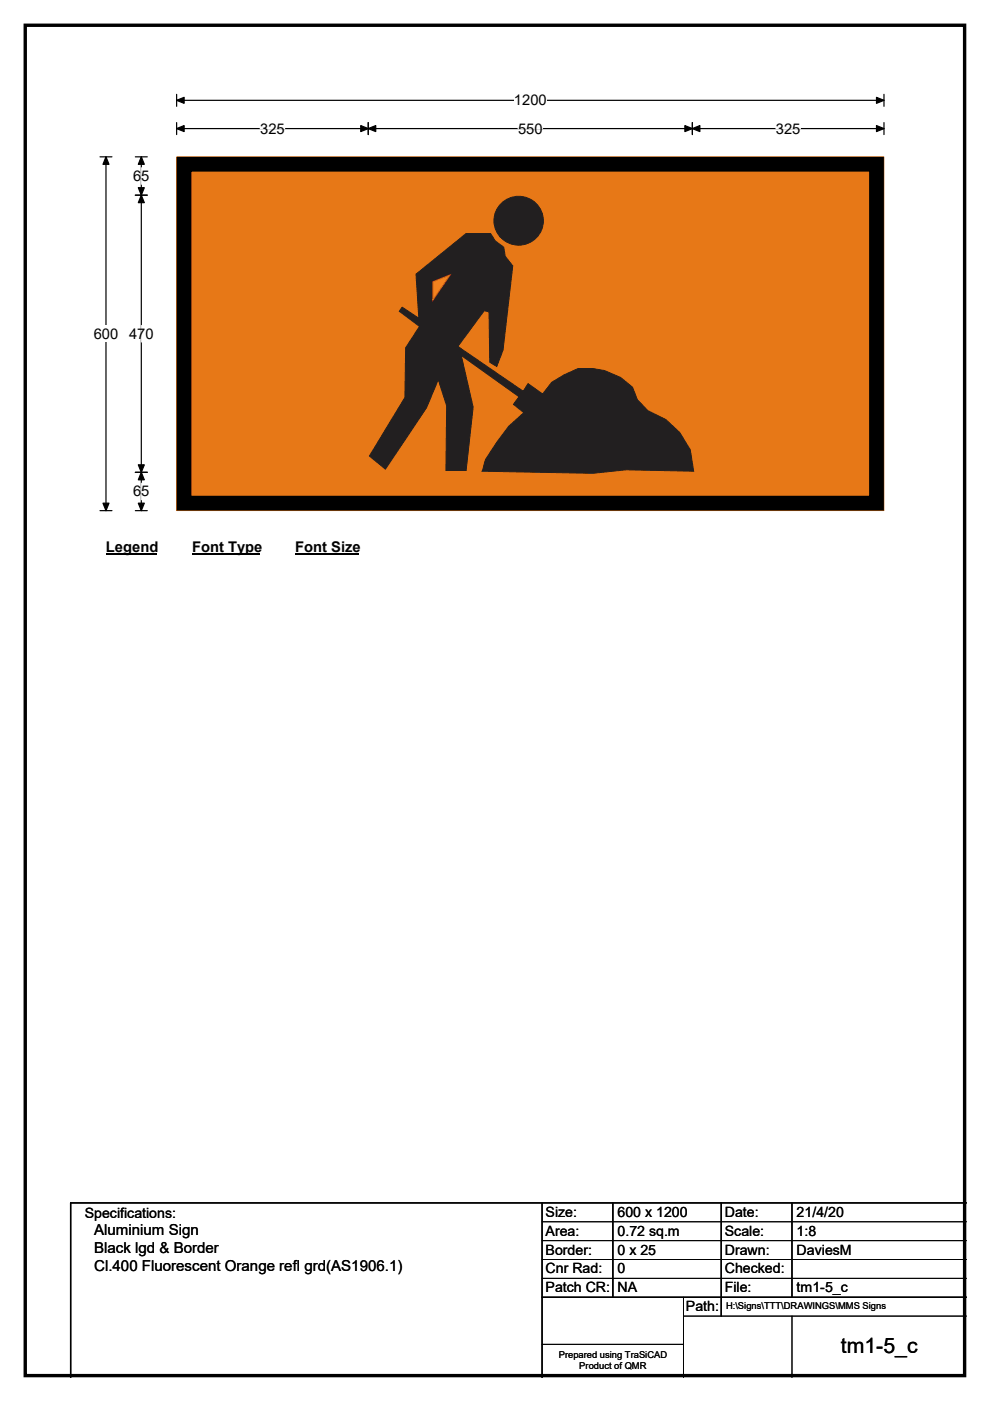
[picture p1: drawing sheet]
<svg xmlns="http://www.w3.org/2000/svg" width="210mm" height="297mm" viewBox="0 0 210 297" stroke-linecap="round" stroke-linejoin="round" font-family="sans-serif">
<path d="M5.4 5.4h199.2v286.3h-199.2z" fill="none" stroke="#000" stroke-width=".72"/>
<path d="M37.5 21.3h150M37.5 20v2.5M187.5 20v2.5" fill="none" stroke="#000" stroke-width=".25"/>
<path d="M37.5 21.3l1.6-.7v1.3zM185.9 20.6l1.6 .7-1.6 .6z" fill="#000" stroke="#000" stroke-width=".25"/>
<path d="M109 19.5h7v3.5h-7z" fill="#fff"/>
<path d="M21.2 33.3h2.5M22.5 33.3v75M37.5 27.3h150M37.5 26v2.5M78.1 26v2.5M146.9 26v2.5M187.5 26v2.5M21.2 108.3h2.5" fill="none" stroke="#000" stroke-width=".25"/>
<path d="M22.5 33.3l.6 1.5h-1.3zM37.5 27.3l1.6-.7v1.3zM78.1 27.3l1.6-.7v1.3zM76.5 26.6l1.6 .7-1.6 .6zM145.3 26.6l1.6 .7-1.6 .6zM146.9 27.3l1.5-.7v1.3zM185.9 26.6l1.6 .7-1.6 .6zM21.8 106.7h1.3l-.6 1.6z" fill="#000" stroke="#000" stroke-width=".25"/>
<path d="M55.2 27.3h5.2M109.9 27.3h5.2M164.6 27.3h5.2" fill="none" stroke="#fff" stroke-width=".25"/>
<path d="M19.9 69h5.2v3.5h-5.2z" fill="#fff"/>
<path d="M28.7 33.3h2.5M30 33.3v75M28.7 41.4h2.5M28.7 100.1h2.5M28.7 108.3h2.5" fill="none" stroke="#000" stroke-width=".25"/>
<path d="M30 33.3l.6 1.5h-1.3zM30 41.4l.6 1.6h-1.3zM29.3 39.8h1.3l-.6 1.6zM29.3 98.6h1.3l-.6 1.5zM30 100.1l.6 1.6h-1.3zM29.3 106.7h1.3l-.6 1.6z" fill="#000" stroke="#000" stroke-width=".25"/>
<path d="M30 35.6v3.5M30 69v3.5M30 102.4v3.6" fill="none" stroke="#fff" stroke-width=".25"/>
<path d="M22.5 114.3h10.7v3.5h-10.7z" fill="#fff"/>
<path d="M22.5 117.5h10.7" fill="none" stroke="#000" stroke-width=".32"/>
<path d="M40.7 114.3h14.4v3.5h-14.4z" fill="#fff"/>
<path d="M40.7 117.5h14.4" fill="none" stroke="#000" stroke-width=".32"/>
<path d="M62.6 114.3h13.5v3.5h-13.5z" fill="#fff"/>
<path d="M62.6 117.5h13.5" fill="none" stroke="#000" stroke-width=".32"/>
<path d="M37.5 33.3h150v74.9h-150z" fill="#e77817"/>
<path d="M37.5 33.3h150v74.9h-150z" fill="none" stroke="#e77817" stroke-width=".21"/>
<path d="M39 34.8h146.9v71.9h-146.9z" fill="none" stroke="#000" stroke-width="3.1"/>
<g fill="#221f20" stroke="#221f20" stroke-width=".21">
<path d="M88.2 58.1l10.7-8.6h5.1l1.1 1.6 1.7 1.3 .3 1.9 1.7 2.1-2.1 17.8-1.3 3.5-1.5-.9-.2-10.7-1-.2-5.6 7.5 13.9 9.6 1-1.7 3.1 2.2 1.9-2.5 2.7-1.5 2.9-1.4a13.8 13.8 0 0 1 11.5 4l1.1 2.6 2.2 2.4 3.8 1.8 3 2.8 2.2 3.7 .7 4.5-14.3-.3-7.1 .8-23.4-.5 .7-2.5 2.4-3.6 2.5-3.4 3.2-2.9-2.2-1.8 1.2-1.6-12.3-8.7 2.5 10.9-1.4 13.5h-4.3l.1-13.8-1.7-5.5-2.5 6-8.8 13-3.3-2.8 7.5-12.4 .1-10.6 3-4.5-4.3-3.2 .6-.9 3.5 2.4z" fill-rule="evenodd"/>
<circle cx="110" cy="46.8" r="5.2"/>
</g>
<path d="M91.8 59.7l3.7-1.4-3.7 5.4z" fill="#f5821e" stroke="#ed1b23" stroke-width=".21"/>
<path d="M115 255v37M130 255v20M153 255v24M168 255v20M205 255h-190v37M115 275h90" fill="none" stroke="#000" stroke-width=".3"/>
<path d="M115 259h90M115 263h90M115 267h90M115 271h90M145 279h60M145 275v17M168 279v13M115 285h30" fill="none" stroke="#000" stroke-width=".21"/>
<text font-size="4.5" x="178.4" y="286.9">tm1-5_c</text>
<g font-size="3.2">
<text x="20" y="261.9">Aluminium Sign</text>
<text x="20" y="265.7">Black lgd &amp; Border</text>
<text x="20" y="269.6">Cl.400 Fluorescent Orange refl grd(AS1906.1)</text>
</g>
<g font-size="3.1">
<text x="109" y="22.3">1200</text>
<text x="55.2" y="28.3">325</text>
<text x="109.9" y="28.3">550</text>
<text x="164.6" y="28.3">325</text>
<text x="28.2" y="38.4">65</text>
<text x="19.9" y="71.8">600</text>
<text x="27.4" y="71.8">470</text>
<text x="28.2" y="105.2">65</text>
<text x="22.5" y="117.1">Legend</text>
<text x="40.7" y="117.1">Font Type</text>
<text x="62.6" y="117.1">Font Size</text>
</g>
<g font-size="3">
<text x="115.7" y="258">Size:</text>
<text x="131" y="258">600 x 1200</text>
<text x="153.7" y="258">Date:</text>
<text x="169" y="258">21/4/20</text>
<text x="18" y="258.2">Specifications:</text>
<text x="115.7" y="262">Area:</text>
<text x="131" y="262">0.72 sq.m</text>
<text x="153.7" y="262">Scale:</text>
<text x="169" y="262">1:8</text>
<text x="115.7" y="266">Border:</text>
<text x="115.7" y="270">Cnr Rad:</text>
<text x="131" y="266">0 x 25</text>
<text x="131" y="270">0</text>
<text x="153.7" y="266">Drawn:</text>
<text x="153.7" y="270">Checked:</text>
<text x="169" y="266">DaviesM</text>
<text x="115.7" y="274">Patch CR:</text>
<text x="131" y="274">NA</text>
<text x="153.7" y="274">File:</text>
<text x="169" y="274">tm1-5_c</text>
<text x="145.5" y="278">Path:</text>
</g>
<g font-size="2">
<text x="154" y="277.6">H:\Signs\TTT\DRAWINGS\MMS Signs</text>
<text x="118.5" y="287.8">Prepared using TraSiCAD</text>
<text x="122.9" y="290.2">Product of QMR</text>
</g>
</svg>
